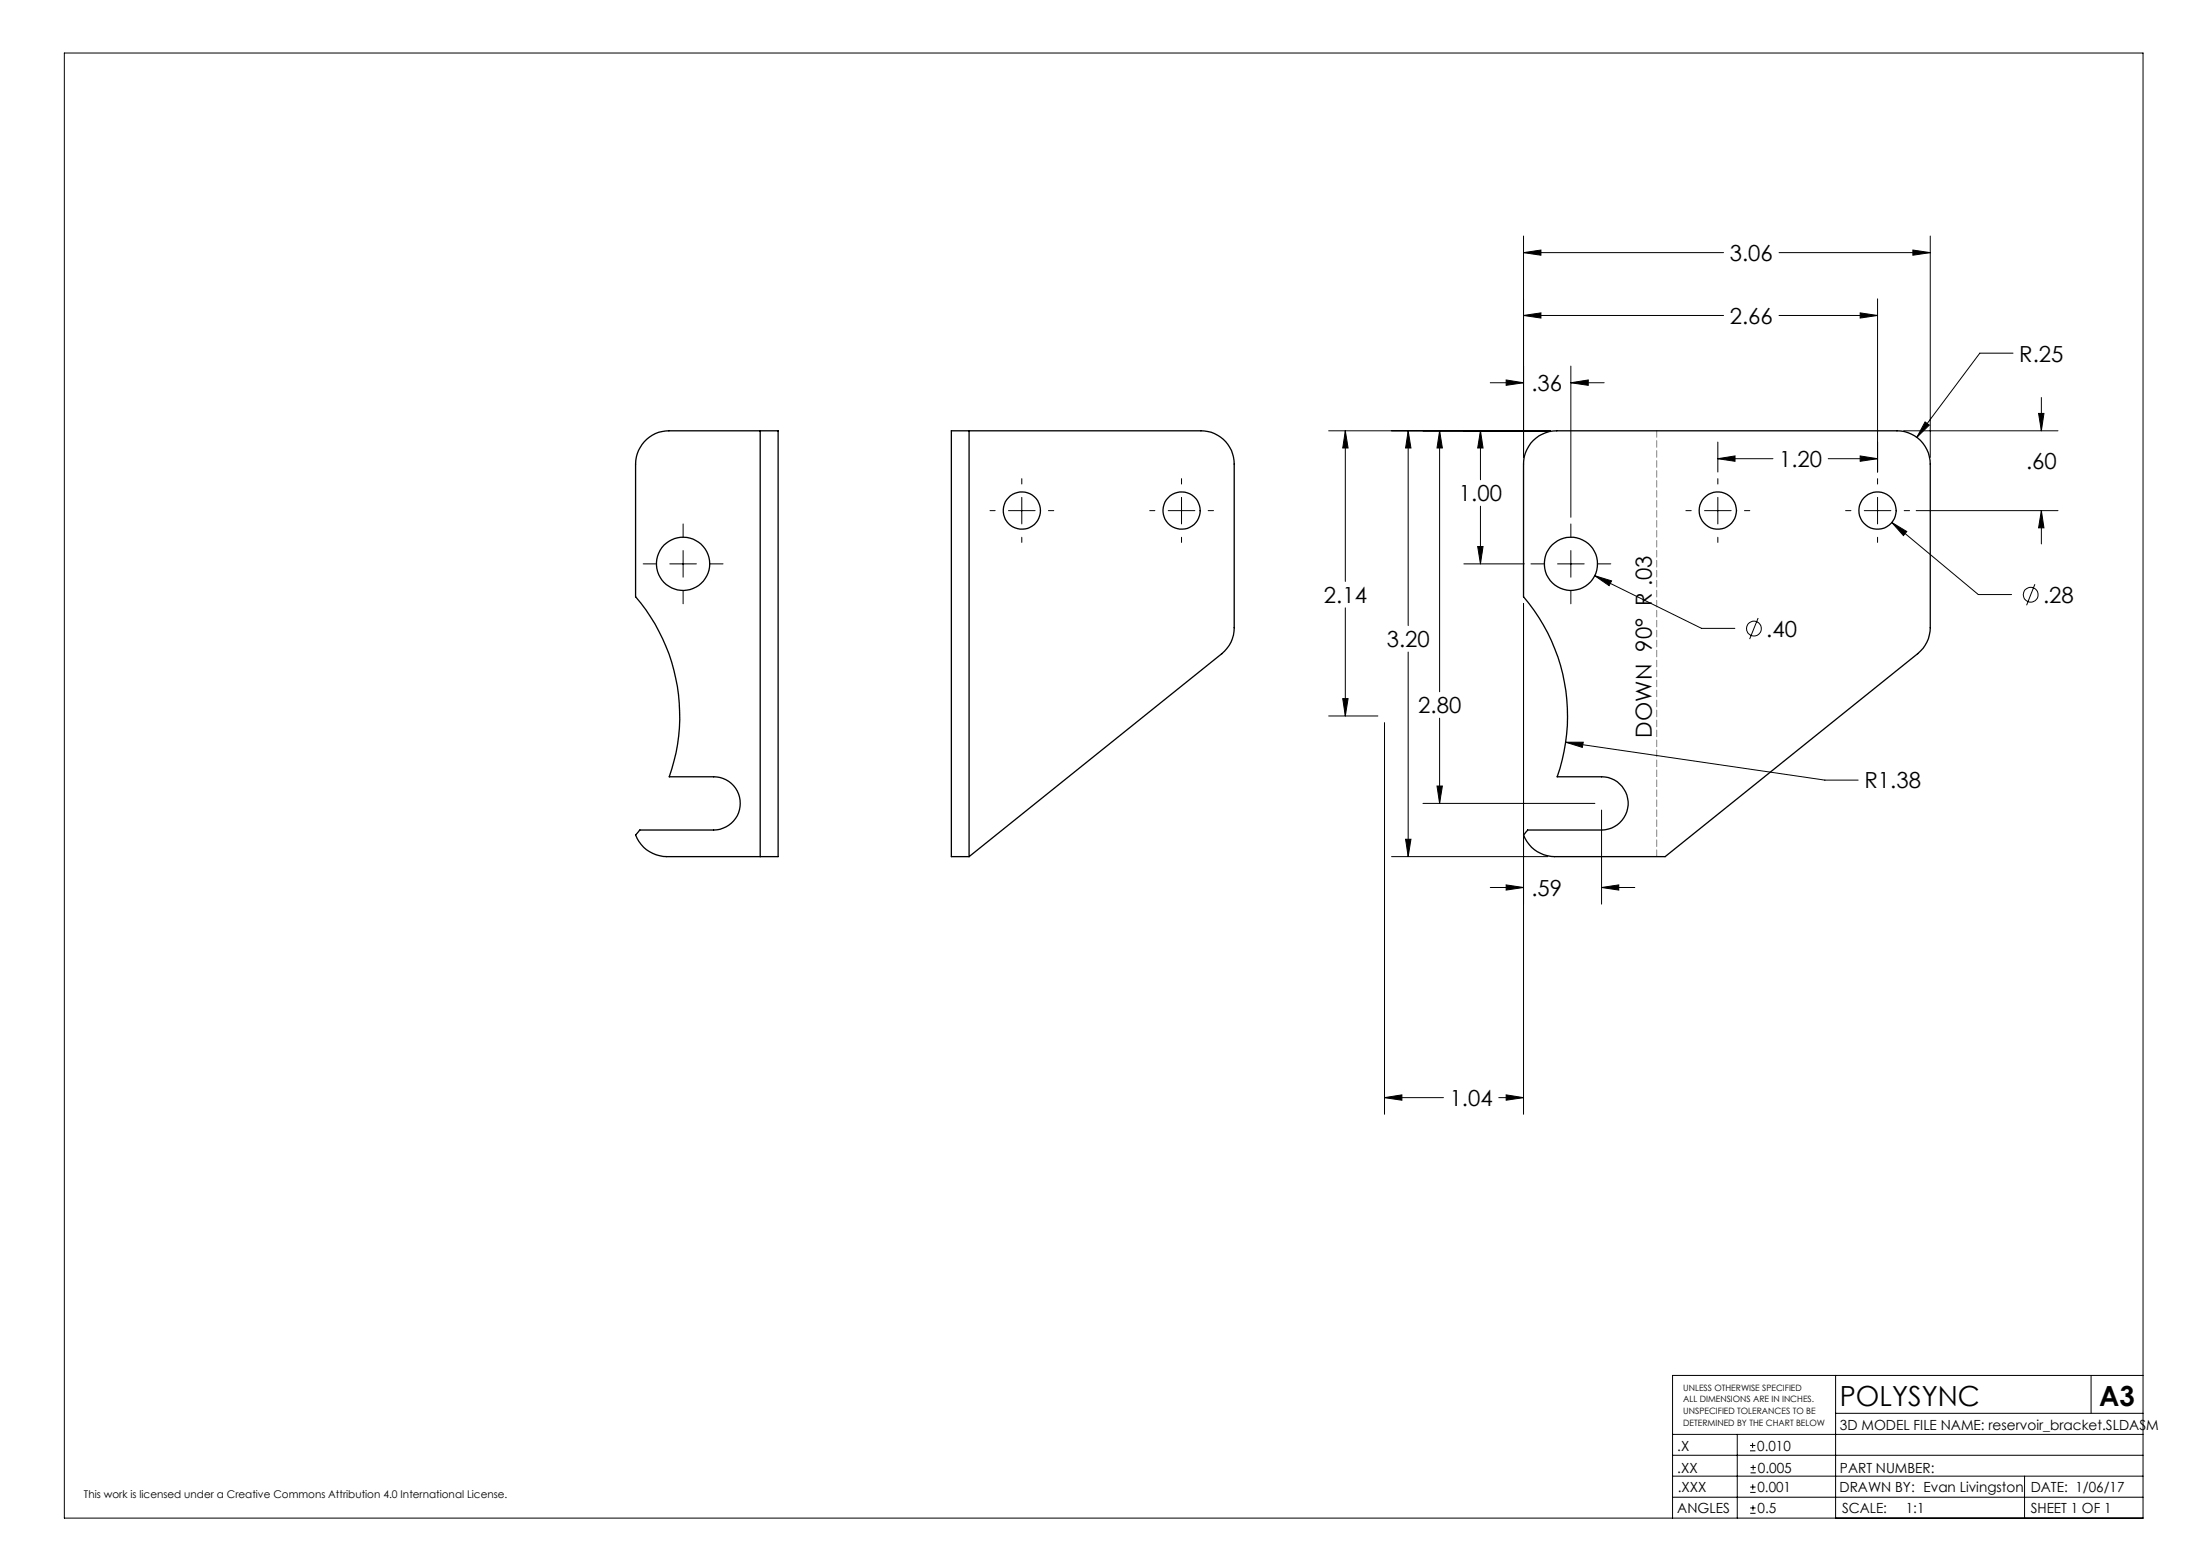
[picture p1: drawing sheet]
<svg xmlns="http://www.w3.org/2000/svg" width="420mm" height="297mm" viewBox="0 0 420 297" stroke-linecap="round" stroke-linejoin="round" font-family="sans-serif">
<g fill="none" stroke="#000" stroke-width=".19">
<path d="M12.3 10.1h396.6v279.7h-396.6zM290.7 48.2l3.3-.5v1zM290.7 45v42.3M290.7 48.2h38.2M339.5 48.2h28.8M355 59.7l3.3 .5-3.3 .5zM358.3 57v33.1M365 47.7l3.3 .5-3.3 .5zM368.3 45v42.3M284.4 73.1h6.3M287.4 72.5l3.3 .6-3.3 .5zM290.7 60.2l3.3-.5v1z"/>
<path d="M290.7 60.2h38.2M299.8 73.1l3.3-.6v1.1zM299.8 69.9v28.8M299.8 73.1h6.3M339.5 60.2h18.8M384.1 67.4h-6.3l-12 16.1M389 78.9h1l-.5 3.3zM389.5 75.9v6.3M188.9 97.5h1M192.4 97.5h5.1M195 91.4v1M195 94.9v5.1"/>
<path d="M200.1 97.5h1M219.4 97.5h1M222.9 97.5h5.1M225.5 91.4v1M225.5 94.9v5.1M230.5 97.5h1.1M253.5 82.2h42.3M256.7 82.2l.5 3.3h-1zM256.7 82.2v28.8M268.7 82.2l.5 3.3h-1zM268.7 82.2v37.2M274.7 82.2l.5 3.3h-1z"/>
<path d="M274.7 82.2v49.8M282.5 82.2l.5 3.3h-1zM282.5 82.2v9.4M282.5 96.6v11M321.7 97.5h1M325.3 97.5h5M327.8 91.4v1M327.8 94.9v5.1M327.8 87.6l3.3-.6v1zM327.8 84.4v5.7M327.8 87.6h10.5M332.9 97.5h1"/>
<path d="M348.9 87.6h9.4M352.2 97.5h1M355 87l3.3 .6-3.3 .4zM355.7 97.5h5.1M358.3 91.4v1M358.3 94.9v5.1M361 99.7l2.9 1.8-.7 .7zM361 99.7l16.5 13.8h6.4M363.3 82.2h29.4M363.4 97.5h1M365.7 97.5h27M367.3 80.5l.9 .6-2.4 2.4z"/>
<path d="M389.5 97.5l.5 3.2h-1zM389.5 97.5v6.3M122.7 107.6h2.6M127.8 107.6h5.1M130.4 100v2.5M130.4 105.1v5.1M130.4 112.7v2.5M135.4 107.6h2.6M195 102.5v1M225.5 102.5v1M256.7 116v20.7M279.3 107.6h11.6"/>
<path d="M282 104.3h1l-.5 3.3zM290.7 115.2v97.5M292.1 107.6h2.6M297.2 107.6h5.1M299.8 100v2.5M299.8 105.1v5.1M299.8 112.7v2.5M304.3 109.9l3.2 1-.4 .9zM304.3 109.9l20.4 10h6.3M304.8 107.6h2.6M327.8 102.5v1M335.5 118l-1.6 4"/>
<path d="M358.3 102.5v1M388.3 111.5l-1.6 4M253.5 136.7h9.4M256.2 133.3h1l-.5 3.4zM264.2 137.9v74.8M268.7 124.5v39M274.7 137.1v16.2M271.5 153.3h32.8M274.2 150h1l-.5 3.3zM298.8 141.7h3.3l-.2 1zM298.8 141.7l49.4 7.2h6.4M305.6 154.6v18"/>
<path d="M265.5 163.5h29.9M268.2 160.2h1l-.5 3.3zM284.4 169.4h6.3M287.4 168.9l3.3 .5-3.3 .5zM305.6 169.4l3.3-.5v1zM305.6 169.4h6.4M264.2 209.5l3.3-.5v1zM264.2 209.5h11.2M286 209.5h4.7M287.4 209l3.3 .5-3.3 .5zM319.2 273.8h89.7M319.2 277.8h89.7"/>
<path d="M331.5 273.8v16M333.9 276.9h1.1M333.9 275.9h1.1M334.4 275.4v1M334.5 279.6v1M350.3 262.5v27.3M350.3 269.8h58.6M399 262.5v7.3M408.9 262.5h-89.7v27.3M319.2 281.8h89.7M319.2 285.8h89.7M334 284.9h1"/>
<path d="M334 283.8h1M334 288.9h1M334 287.8h1M334 281.1h1M334 280.1h1M334.5 283.3v1M334.5 287.3v1.1M386.3 281.8v8"/>
<circle cx="334.7" cy="120" r="1.4"/>
<circle cx="387.5" cy="113.5" r="1.4"/>
</g>
<path d="M316.1 163.5v-81.3" fill="none" stroke="#808080" stroke-width=".19" stroke-dasharray="1.3 .6"/>
<path d="M367.3 80.5l-1.5 3 2.4-2.4zM365 47.7l3.3 .5-3.3 .5zM290.7 48.2l3.3-.5v1zM268.7 82.2l.5 3.3h-1zM268.2 160.2h1l-.5 3.3zM389.5 97.5l.5 3.2h-1zM389 78.9h1l-.5 3.3zM361 99.7l2.2 2.5 .7-.7zM304.3 109.9l2.8 1.9 .4-.9zM282 104.3h1l-.5 3.3zM282.5 82.2l.5 3.3h-1zM299.8 73.1l3.3-.6v1.1zM287.4 72.5l3.3 .6-3.3 .5zM305.6 169.4l3.3-.5v1zM287.4 168.9l3.3 .5-3.3 .5zM274.2 150h1l-.5 3.3zM274.7 82.2l.5 3.3h-1zM355 59.7l3.3 .5-3.3 .5zM290.7 60.2l3.3-.5v1zM298.8 141.7l3.1 1 .2-1zM264.2 209.5l3.3-.5v1zM287.4 209l3.3 .5-3.3 .5zM256.2 133.3h1l-.5 3.4zM256.7 82.2l.5 3.3h-1zM327.8 87.6l3.3-.6v1zM355 87l3.3 .6-3.3 .4z" fill="#000"/>
<g fill="none" stroke="#000" stroke-width=".25">
<path d="M145.1 82.2h-17.5a6.4 6.4 0 0 0-6.3 6.4v25.3a35 35 0 0 1 6.4 34.4h8.5a5.1 5.1 0 0 1 5.1 5 5.1 5.1 0 0 1-5.1 5.1h-14.1l-.8 1a6.4 6.4 0 0 0 5.9 4.1h17.9M145.1 82.2h3.4v81.3h-3.4M145.1 82.2v81.3M184.9 82.2h44.3a6.3 6.3 0 0 1 6.3 6.4v31.2a6.2 6.2 0 0 1-2.3 5l-48.3 38.7M184.9 82.2h-3.4v81.3h3.4M184.9 82.2v81.3M292.6 84.1a6.5 6.5 0 0 1 4.5-1.9h64.9a6.3 6.3 0 0 1 6.3 6.4v31.2a6.4 6.4 0 0 1-2.4 5l-48.2 38.7h-21a6.4 6.4 0 0 1-6-4.1l.8-1h14.1a5.1 5.1 0 0 0 5.1-5.1 5.1 5.1 0 0 0-5.1-5h-8.5a35.1 35.1 0 0 0-6.4-34.4v-25.3a6.3 6.3 0 0 1 1.9-4.5z"/>
<circle cx="195" cy="97.5" r="3.6"/>
<circle cx="225.5" cy="97.5" r="3.6"/>
<circle cx="327.8" cy="97.5" r="3.6"/>
<circle cx="358.3" cy="97.5" r="3.6"/>
<circle cx="130.4" cy="107.6" r="5.1"/>
<circle cx="299.8" cy="107.6" r="5.1"/>
</g>
<g font-size="5.3">
<text x="351.1" y="268.3">POLYSYNC</text>
<text x="400.6" y="268.3">A3</text>
</g>
<g font-size="4.2">
<text x="330.1" y="49.8">3.06</text>
<text x="330.1" y="61.8">2.66</text>
<text x="385.3" y="69">R.25</text>
<text x="292.2" y="74.6">.36</text>
<text x="339.5" y="89.1">1.20</text>
<text x="386.6" y="89.5">.60</text>
<text x="278.4" y="95.7">1.00</text>
<text x="252.6" y="115.1">2.14</text>
<text x="389.9" y="115.1">.28</text>
<text x="264.6" y="123.5">3.20</text>
<text x="337" y="121.5">.40</text>
<text x="270.6" y="136.1">2.80</text>
<text x="315.2" y="140.8" transform="rotate(-90 315.2 140.8)">DOWN 90° R .03</text>
<text x="355.8" y="150.5">R1.38</text>
<text x="292.2" y="171">.59</text>
<text x="276.6" y="211.1">1.04</text>
</g>
<g font-size="2.7">
<text x="351.1" y="272.9">3D MODEL FILE NAME: reservoir_bracket.SLDASM</text>
<text x="320.1" y="281.1">.XX</text>
<text x="320.1" y="276.9">.X</text>
<text x="335.3" y="276.9">0.010</text>
<text x="335.4" y="281.1">0.005</text>
<text x="351.1" y="281.1">PART NUMBER:</text>
<text x="320.2" y="284.8">.XXX</text>
<text x="335.4" y="284.8">0.001</text>
<text x="351" y="284.8">DRAWN BY: Evan Livingston</text>
<text x="387.5" y="284.8">DATE: 1/06/17</text>
<text x="320.1" y="288.8">ANGLES</text>
<text x="335.4" y="288.8">0.5</text>
<text x="351.5" y="288.8">SCALE:</text>
<text x="363.7" y="288.8">1:1</text>
<text x="387.5" y="288.8">SHEET 1 OF 1</text>
</g>
<text font-size="2" x="16" y="286">This work is licensed under a Creative Commons Attribution 4.0 International License.</text>
<g font-size="1.7">
<text x="321.2" y="265.4">UNLESS OTHERWISE SPECIFIED</text>
<text x="321.2" y="267.7">ALL DIMENSIONS ARE IN INCHES.</text>
<text x="321.2" y="269.9">UNSPECIFIED TOLERANCES TO BE</text>
<text x="321.2" y="272.2">DETERMINED BY THE CHART BELOW</text>
</g>
</svg>
